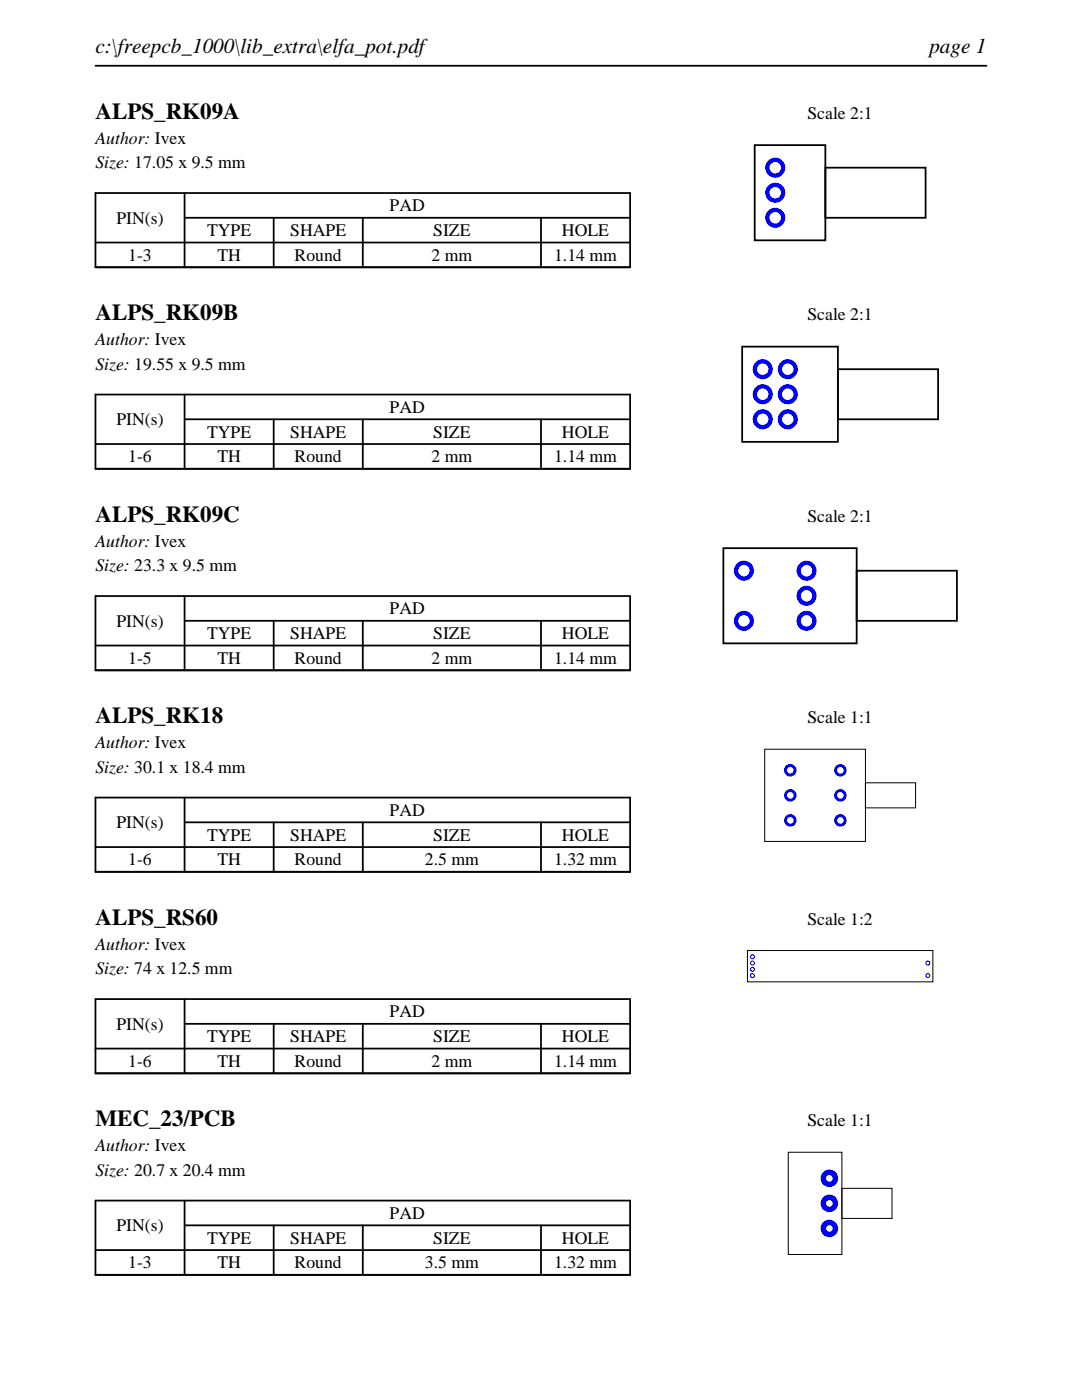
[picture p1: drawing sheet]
<svg xmlns="http://www.w3.org/2000/svg" width="216mm" height="279mm" viewBox="0 0 216 279" stroke-linecap="round" stroke-linejoin="round" font-family="sans-serif">
<path d="M19 13.1h177.8M19 38.5h106.7v14.8h-106.7zM36.8 38.5v14.8M19 48.4h106.7M36.8 43.5h88.9M54.6 43.5v9.8M72.4 43.5v9.8M107.9 43.5v9.8" fill="none" stroke="#000" stroke-width=".35"/>
<path d="M150.6 29h14.1v19h-14.1zM164.7 33.5h20v10h-20z" fill="none" stroke="#000" stroke-width=".36"/>
<g fill="#00f">
<path d="M152.7 33.5a2 2 0 0 0 4 0 2 2 0 0 0-4 0zM153.5 33.5a1.15 1.15 0 0 1 2.3 0 1.15 1.15 0 0 1-2.3 0z"/>
<path d="M152.7 38.5a2 2 0 0 0 4 0 2 2 0 0 0-4 0zM153.5 38.5a1.15 1.15 0 0 1 2.3 0 1.15 1.15 0 0 1-2.3 0z"/>
<path d="M152.7 43.5a2 2 0 0 0 4 0 2 2 0 0 0-4 0zM153.5 43.5a1.15 1.15 0 0 1 2.3 0 1.15 1.15 0 0 1-2.3 0z"/>
</g>
<path d="M19 78.7h106.7v14.9h-106.7zM36.8 78.7v14.9M19 88.6h106.7M36.8 83.7h88.9M54.6 83.7v9.9M72.4 83.7v9.9M107.9 83.7v9.9" fill="none" stroke="#000" stroke-width=".35"/>
<path d="M148.1 69.2h19.1v19h-19.1zM167.2 73.7h20v10h-20z" fill="none" stroke="#000" stroke-width=".36"/>
<g fill="#00f">
<path d="M155.2 73.7a2 2 0 0 0 4 0 2 2 0 0 0-4 0zM156 73.7a1.15 1.15 0 0 1 2.3 0 1.15 1.15 0 0 1-2.3 0z"/>
<path d="M155.2 78.7a2 2 0 0 0 4 0 2 2 0 0 0-4 0zM156 78.7a1.15 1.15 0 0 1 2.3 0 1.15 1.15 0 0 1-2.3 0z"/>
<path d="M155.2 83.7a2 2 0 0 0 4 0 2 2 0 0 0-4 0zM156 83.7a1.15 1.15 0 0 1 2.3 0 1.15 1.15 0 0 1-2.3 0z"/>
<path d="M150.2 73.7a2 2 0 0 0 4 0 2 2 0 0 0-4 0zM151 73.7a1.15 1.15 0 0 1 2.3 0 1.15 1.15 0 0 1-2.3 0z"/>
<path d="M150.2 78.7a2 2 0 0 0 4 0 2 2 0 0 0-4 0zM151 78.7a1.15 1.15 0 0 1 2.3 0 1.15 1.15 0 0 1-2.3 0z"/>
<path d="M150.2 83.7a2 2 0 0 0 4 0 2 2 0 0 0-4 0zM151 83.7a1.15 1.15 0 0 1 2.3 0 1.15 1.15 0 0 1-2.3 0z"/>
</g>
<path d="M19 119h106.7v14.8h-106.7zM36.8 119v14.8M19 128.8h106.7M36.8 123.9h88.9M54.6 123.9v9.9M72.4 123.9v9.9M107.9 123.9v9.9" fill="none" stroke="#000" stroke-width=".35"/>
<path d="M144.3 109.4h26.6v19h-26.6zM170.9 113.9h20v10h-20z" fill="none" stroke="#000" stroke-width=".36"/>
<g fill="#00f">
<path d="M158.9 113.9a2 2 0 0 0 4 0 2 2 0 0 0-4 0zM159.8 113.9a1.15 1.15 0 0 1 2.3 0 1.15 1.15 0 0 1-2.3 0z"/>
<path d="M158.9 118.9a2 2 0 0 0 4 0 2 2 0 0 0-4 0zM159.8 118.9a1.15 1.15 0 0 1 2.3 0 1.15 1.15 0 0 1-2.3 0z"/>
<path d="M158.9 123.9a2 2 0 0 0 4 0 2 2 0 0 0-4 0zM159.8 123.9a1.15 1.15 0 0 1 2.3 0 1.15 1.15 0 0 1-2.3 0z"/>
<path d="M146.4 113.9a2 2 0 0 0 4 0 2 2 0 0 0-4 0zM147.3 113.9a1.15 1.15 0 0 1 2.3 0 1.15 1.15 0 0 1-2.3 0z"/>
<path d="M146.4 123.9a2 2 0 0 0 4 0 2 2 0 0 0-4 0zM147.3 123.9a1.15 1.15 0 0 1 2.3 0 1.15 1.15 0 0 1-2.3 0z"/>
</g>
<path d="M19 159.2h106.7v14.8h-106.7zM36.8 159.2v14.8M19 169.1h106.7M36.8 164.1h88.9M54.6 164.1v9.9M72.4 164.1v9.9M107.9 164.1v9.9" fill="none" stroke="#000" stroke-width=".35"/>
<path d="M152.6 149.5h20.1v18.4h-20.1zM172.7 156.2h10v5h-10z" fill="none" stroke="#000" stroke-width=".2"/>
<g fill="#00f">
<path d="M166.4 153.7a1.25 1.25 0 0 0 2.5 0 1.25 1.25 0 0 0-2.5 0zM167 153.7a.7 .7 0 0 1 1.4 0 .7 .7 0 0 1-1.4 0z"/>
<path d="M166.4 158.7a1.25 1.25 0 0 0 2.5 0 1.25 1.25 0 0 0-2.5 0zM167 158.7a.7 .7 0 0 1 1.4 0 .7 .7 0 0 1-1.4 0z"/>
<path d="M166.4 163.7a1.25 1.25 0 0 0 2.5 0 1.25 1.25 0 0 0-2.5 0zM167 163.7a.7 .7 0 0 1 1.4 0 .7 .7 0 0 1-1.4 0z"/>
<path d="M156.4 153.7a1.25 1.25 0 0 0 2.5 0 1.25 1.25 0 0 0-2.5 0zM157 153.7a.7 .7 0 0 1 1.4 0 .7 .7 0 0 1-1.4 0z"/>
<path d="M156.4 158.7a1.25 1.25 0 0 0 2.5 0 1.25 1.25 0 0 0-2.5 0zM157 158.7a.7 .7 0 0 1 1.4 0 .7 .7 0 0 1-1.4 0z"/>
<path d="M156.4 163.7a1.25 1.25 0 0 0 2.5 0 1.25 1.25 0 0 0-2.5 0zM157 163.7a.7 .7 0 0 1 1.4 0 .7 .7 0 0 1-1.4 0z"/>
</g>
<path d="M19 199.4h106.7v14.8h-106.7zM36.8 199.4v14.8M19 209.3h106.7M36.8 204.3h88.9M54.6 204.3v9.9M72.4 204.3v9.9M107.9 204.3v9.9" fill="none" stroke="#000" stroke-width=".35"/>
<path d="M149.1 189.7h37v6.2h-37z" fill="none" stroke="#000" stroke-width=".2"/>
<g fill="#00f">
<path d="M149.6 192.2a.5 .5 0 0 0 1 0 .5 .5 0 0 0-1 0zM149.9 192.2a.29 .29 0 0 1 .5 0 .29 .29 0 0 1-.5 0z"/>
<path d="M149.6 190.9a.5 .5 0 0 0 1 0 .5 .5 0 0 0-1 0zM149.9 190.9a.29 .29 0 0 1 .5 0 .29 .29 0 0 1-.5 0z"/>
<path d="M184.6 192.2a.5 .5 0 0 0 1 0 .5 .5 0 0 0-1 0zM184.9 192.2a.29 .29 0 0 1 .5 0 .29 .29 0 0 1-.5 0z"/>
<path d="M149.6 194.7a.5 .5 0 0 0 1 0 .5 .5 0 0 0-1 0zM149.9 194.7a.29 .29 0 0 1 .5 0 .29 .29 0 0 1-.5 0z"/>
<path d="M149.6 193.4a.5 .5 0 0 0 1 0 .5 .5 0 0 0-1 0zM149.9 193.4a.29 .29 0 0 1 .5 0 .29 .29 0 0 1-.5 0z"/>
<path d="M184.6 194.7a.5 .5 0 0 0 1 0 .5 .5 0 0 0-1 0zM184.9 194.7a.29 .29 0 0 1 .5 0 .29 .29 0 0 1-.5 0z"/>
</g>
<path d="M19 239.6h106.7v14.8h-106.7zM36.8 239.6v14.8M19 249.5h106.7M36.8 244.5h88.9M54.6 244.5v9.9M72.4 244.5v9.9M107.9 244.5v9.9" fill="none" stroke="#000" stroke-width=".35"/>
<path d="M157.3 230h10.7v20.4h-10.7zM168 237.2h10v6h-10z" fill="none" stroke="#000" stroke-width=".2"/>
<g fill="#00f">
<path d="M163.7 235.2a1.75 1.75 0 0 0 3.5 0 1.75 1.75 0 0 0-3.5 0zM164.8 235.2a.7 .7 0 0 1 1.4 0 .7 .7 0 0 1-1.4 0z"/>
<path d="M163.7 240.2a1.75 1.75 0 0 0 3.5 0 1.75 1.75 0 0 0-3.5 0zM164.8 240.2a.7 .7 0 0 1 1.4 0 .7 .7 0 0 1-1.4 0z"/>
<path d="M163.7 245.2a1.75 1.75 0 0 0 3.5 0 1.75 1.75 0 0 0-3.5 0zM164.8 245.2a.7 .7 0 0 1 1.4 0 .7 .7 0 0 1-1.4 0z"/>
</g>
<g font-size="4.6">
<text x="19" y="23.7">ALPS_RK09A</text>
<text x="19" y="63.9">ALPS_RK09B</text>
<text x="19" y="104.1">ALPS_RK09C</text>
<text x="19" y="144.4">ALPS_RK18</text>
<text x="19" y="184.6">ALPS_RS60</text>
<text x="19" y="224.8">MEC_23/PCB</text>
</g>
<g font-size="4.2">
<text x="19" y="10.6">c:\freepcb_1000\lib_extra\elfa_pot.pdf</text>
<text x="185.4" y="10.6">page 1</text>
</g>
<g font-size="3.5">
<text x="161.1" y="23.7">Scale 2:1</text>
<text x="19" y="28.6">Author: Ivex</text>
<text x="19" y="33.6">Size: 17.05 x 9.5 mm</text>
<text x="23.2" y="44.6">PIN(s)</text>
<text x="41.3" y="47.1">TYPE</text>
<text x="57.9" y="47.1">SHAPE</text>
<text x="77.8" y="42.2">PAD</text>
<text x="86.4" y="47.1">SIZE</text>
<text x="112.1" y="47.1">HOLE</text>
<text x="25.6" y="52.1">1-3</text>
<text x="43.4" y="52.1">TH</text>
<text x="58.8" y="52.1">Round</text>
<text x="86.1" y="52.1">2 mm</text>
<text x="110.6" y="52.1">1.14 mm</text>
<text x="161.1" y="63.9">Scale 2:1</text>
<text x="19" y="68.9">Author: Ivex</text>
<text x="19" y="73.8">Size: 19.55 x 9.5 mm</text>
<text x="77.8" y="82.4">PAD</text>
<text x="23.2" y="84.8">PIN(s)</text>
<text x="41.3" y="87.3">TYPE</text>
<text x="57.9" y="87.3">SHAPE</text>
<text x="86.4" y="87.3">SIZE</text>
<text x="112.1" y="87.3">HOLE</text>
<text x="25.6" y="92.3">1-6</text>
<text x="43.4" y="92.3">TH</text>
<text x="58.8" y="92.3">Round</text>
<text x="86.1" y="92.3">2 mm</text>
<text x="110.6" y="92.3">1.14 mm</text>
<text x="161.1" y="104.1">Scale 2:1</text>
<text x="19" y="109.1">Author: Ivex</text>
<text x="19" y="114">Size: 23.3 x 9.5 mm</text>
<text x="23.2" y="125.1">PIN(s)</text>
<text x="77.8" y="122.6">PAD</text>
<text x="41.3" y="127.6">TYPE</text>
<text x="57.9" y="127.6">SHAPE</text>
<text x="86.4" y="127.6">SIZE</text>
<text x="112.1" y="127.6">HOLE</text>
<text x="25.6" y="132.5">1-5</text>
<text x="43.4" y="132.5">TH</text>
<text x="58.8" y="132.5">Round</text>
<text x="86.1" y="132.5">2 mm</text>
<text x="110.6" y="132.5">1.14 mm</text>
<text x="19" y="149.3">Author: Ivex</text>
<text x="161.1" y="144.4">Scale 1:1</text>
<text x="19" y="154.2">Size: 30.1 x 18.4 mm</text>
<text x="23.2" y="165.3">PIN(s)</text>
<text x="41.3" y="167.8">TYPE</text>
<text x="57.9" y="167.8">SHAPE</text>
<text x="77.8" y="162.8">PAD</text>
<text x="86.4" y="167.8">SIZE</text>
<text x="112.1" y="167.8">HOLE</text>
<text x="25.6" y="172.7">1-6</text>
<text x="43.4" y="172.7">TH</text>
<text x="58.8" y="172.7">Round</text>
<text x="84.8" y="172.7">2.5 mm</text>
<text x="110.6" y="172.7">1.32 mm</text>
<text x="161.1" y="184.6">Scale 1:2</text>
<text x="19" y="189.5">Author: Ivex</text>
<text x="19" y="194.5">Size: 74 x 12.5 mm</text>
<text x="77.8" y="203.1">PAD</text>
<text x="23.2" y="205.5">PIN(s)</text>
<text x="41.3" y="208">TYPE</text>
<text x="57.9" y="208">SHAPE</text>
<text x="86.4" y="208">SIZE</text>
<text x="112.1" y="208">HOLE</text>
<text x="25.6" y="212.9">1-6</text>
<text x="43.4" y="212.9">TH</text>
<text x="58.8" y="212.9">Round</text>
<text x="86.1" y="212.9">2 mm</text>
<text x="110.6" y="212.9">1.14 mm</text>
<text x="161.1" y="224.8">Scale 1:1</text>
<text x="19" y="229.7">Author: Ivex</text>
<text x="19" y="234.7">Size: 20.7 x 20.4 mm</text>
<text x="23.2" y="245.7">PIN(s)</text>
<text x="77.8" y="243.3">PAD</text>
<text x="41.3" y="248.2">TYPE</text>
<text x="57.9" y="248.2">SHAPE</text>
<text x="86.4" y="248.2">SIZE</text>
<text x="112.1" y="248.2">HOLE</text>
<text x="25.6" y="253.2">1-3</text>
<text x="43.4" y="253.2">TH</text>
<text x="58.8" y="253.2">Round</text>
<text x="84.8" y="253.2">3.5 mm</text>
<text x="110.6" y="253.2">1.32 mm</text>
</g>
</svg>
